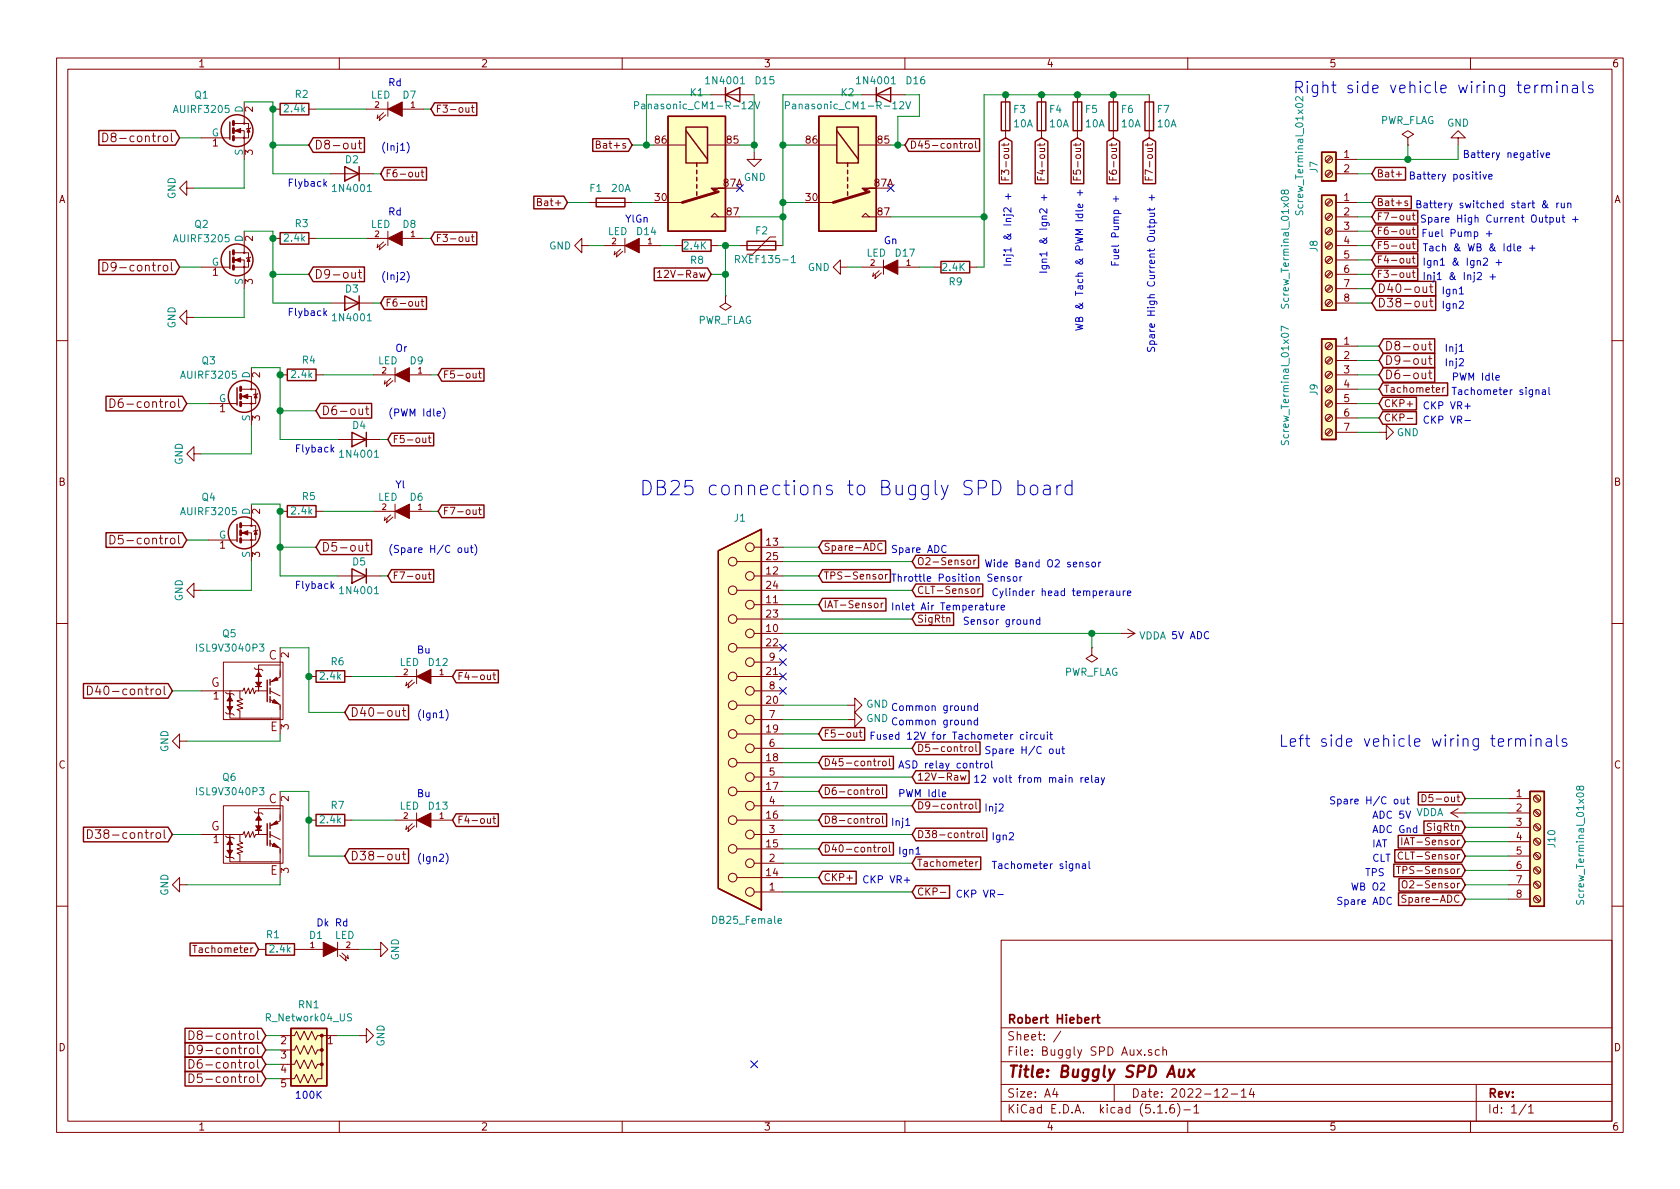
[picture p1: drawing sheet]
EESchema Schematic File Version 4
EELAYER 30 0
EELAYER END
$Descr A4 11693 8268
encoding utf-8
Sheet 1 1
Title "Buggly SPD Aux"
Date "2022-12-14"
Rev ""
Comp "Robert Hiebert"
Comment1 ""
Comment2 ""
Comment3 ""
Comment4 ""
$EndDescr
Text GLabel 6300 1000 2    50   Input ~ 0
D45-control
$Comp
L power:GND #PWR010
U 1 1
P 5250 1050
F 0 "#PWR010" H 5250 800 50  0001 C CNN
F 1 "GND" H 5255 877 50  0000 C CNN
F 2 "" H 5250 1050 50  0001 C CNN
F 3 "" H 5250 1050 50  0001 C CNN
	1    5250 1050
	1    0    0    -1  
$EndComp
Text GLabel 4400 1000 0    50   Input ~ 0
Bat+s
Text GLabel 3950 1400 0    50   Input ~ 0
Bat+
Text GLabel 4950 1900 0    50   Input ~ 0
12V-Raw
$Comp
L Device:R R8
U 1 1
P 4850 1700
F 0 "R8" V 4950 1650 50  0000 L CNN
F 1 "2.4K" V 4850 1600 50  0000 L CNN
F 2 "Resistor_THT:R_Axial_DIN0207_L6.3mm_D2.5mm_P10.16mm_Horizontal" V 4780 1700 50  0001 C CNN
F 3 "~" H 4850 1700 50  0001 C CNN
	1    4850 1700
	0    1    1    0   
$EndComp
$Comp
L Device:Fuse F1
U 1 1
P 4250 1400
F 0 "F1" V 4150 1250 50  0000 L CNN
F 1 "20A" V 4150 1400 50  0000 L CNN
F 2 "Buggly SPD Aux:01530008Z_Fuse_Holder" V 4180 1400 50  0001 C CNN
F 3 "~" H 4250 1400 50  0001 C CNN
	1    4250 1400
	0    1    1    0   
$EndComp
Wire Wire Line
	4100 1400 3950 1400
$Comp
L power:GND #PWR09
U 1 1
P 4100 1700
F 0 "#PWR09" H 4100 1450 50  0001 C CNN
F 1 "GND" V 4100 1500 50  0000 C CNN
F 2 "" H 4100 1700 50  0001 C CNN
F 3 "" H 4100 1700 50  0001 C CNN
	1    4100 1700
	0    1    1    0   
$EndComp
Text Notes 4350 1550 0    50   ~ 0
YlGn
NoConn ~ 5150 1300
NoConn ~ 6200 1300
$Comp
L Diode:1N4001 D15
U 1 1
P 5100 650
F 0 "D15" H 5250 750 50  0000 L CNN
F 1 "1N4001" H 4900 750 50  0000 L CNN
F 2 "Diode_THT:D_DO-41_SOD81_P10.16mm_Horizontal" H 5100 475 50  0001 C CNN
F 3 "http://www.vishay.com/docs/88503/1n4001.pdf" H 5100 650 50  0001 C CNN
	1    5100 650 
	1    0    0    -1  
$EndComp
Wire Wire Line
	4400 1400 4550 1400
Wire Wire Line
	4400 1000 4500 1000
$Comp
L Diode:1N4001 D16
U 1 1
P 6150 650
F 0 "D16" H 6300 750 50  0000 L CNN
F 1 "1N4001" H 5950 750 50  0000 L CNN
F 2 "Diode_THT:D_DO-41_SOD81_P10.16mm_Horizontal" H 6150 475 50  0001 C CNN
F 3 "http://www.vishay.com/docs/88503/1n4001.pdf" H 6150 650 50  0001 C CNN
	1    6150 650 
	1    0    0    -1  
$EndComp
Wire Wire Line
	6300 650  6400 650 
Connection ~ 4500 1000
Wire Wire Line
	4500 1000 4550 1000
Wire Wire Line
	5250 650  5250 1000
Wire Wire Line
	5150 1000 5250 1000
Connection ~ 5250 1000
Wire Wire Line
	5250 1000 5250 1050
Wire Wire Line
	4950 650  4500 650 
Wire Wire Line
	4500 650  4500 1000
Wire Wire Line
	6000 650  5450 650 
Wire Wire Line
	5450 650  5450 1000
Wire Wire Line
	5450 1000 5600 1000
Wire Wire Line
	5450 1000 5450 1400
Wire Wire Line
	5450 1400 5600 1400
Connection ~ 5450 1000
Wire Wire Line
	5150 1500 5450 1500
Connection ~ 5450 1400
Wire Wire Line
	5450 1400 5450 1500
Wire Wire Line
	5150 1700 5050 1700
Wire Wire Line
	4700 1700 4600 1700
Wire Wire Line
	4200 1700 4100 1700
$Comp
L Device:Fuse F3
U 1 1
P 7000 800
F 0 "F3" H 7050 850 50  0000 L CNN
F 1 "10A" H 7050 750 50  0000 L CNN
F 2 "Buggly SPD Aux:01530008Z_Fuse_Holder" V 6930 800 50  0001 C CNN
F 3 "~" H 7000 800 50  0001 C CNN
	1    7000 800 
	1    0    0    -1  
$EndComp
Text GLabel 7000 950  3    50   Input ~ 0
F3-out
Text GLabel 7250 950  3    50   Input ~ 0
F4-out
Text GLabel 7500 950  3    50   Input ~ 0
F5-out
Text Notes 7050 1850 1    50   ~ 0
Inj1 & Inj2 +
Text Notes 7300 1900 1    50   ~ 0
Ign1 & Ign2 +
Text Notes 7550 2300 1    50   ~ 0
WB & Tach & PWM Idle +
Wire Wire Line
	7000 650  6850 650 
Wire Wire Line
	6850 650  6850 1500
Wire Wire Line
	6200 1500 6850 1500
Connection ~ 7000 650 
$Comp
L V10-Ign-Inj-Drivers-V2-rescue:LED D7
U 1 1
P 2750 750
F 0 "D7" H 2850 850 50  0000 C CNN
F 1 "LED" H 2650 850 50  0000 C CNN
F 2 "LED_THT:LED_D5.0mm" H 2750 750 50  0001 C CNN
F 3 "" H 2750 750 50  0000 C CNN
	1    2750 750 
	1    0    0    -1  
$EndComp
$Comp
L Device:R R2
U 1 1
P 2050 750
F 0 "R2" V 2150 700 50  0000 C CNN
F 1 "2.4k" V 2050 750 50  0000 C CNN
F 2 "Resistor_THT:R_Axial_DIN0207_L6.3mm_D2.5mm_P10.16mm_Horizontal" V 1980 750 50  0001 C CNN
F 3 "" H 2050 750 50  0000 C CNN
	1    2050 750 
	0    -1   -1   0   
$EndComp
Text GLabel 2150 1000 2    60   Input ~ 0
D8-out
$Comp
L power:GND #PWR03
U 1 1
P 1350 1300
F 0 "#PWR03" H 1350 1050 50  0001 C CNN
F 1 "GND" H 1350 1150 50  0000 C CNN
F 2 "" H 1350 1300 50  0000 C CNN
F 3 "" H 1350 1300 50  0000 C CNN
	1    1350 1300
	0    1    1    0   
$EndComp
Wire Wire Line
	1700 1300 1700 1100
Wire Wire Line
	3000 750  2950 750 
$Comp
L V10-Ign-Inj-Drivers-V2-rescue:ISL9V3040P3 Q5
U 1 1
P 1850 4800
F 0 "Q5" H 1650 5200 50  0000 R CNN
F 1 "ISL9V3040P3" H 1850 5100 50  0000 R CNN
F 2 "Buggly Gruesome AuxTop:TO-220-3_Vertical_Wide" H 2050 4900 50  0001 C CNN
F 3 "" H 1850 4800 50  0000 C CNN
	1    1850 4800
	1    0    0    -1  
$EndComp
Text GLabel 2400 4950 2    60   Input ~ 0
D40-out
$Comp
L Device:R R6
U 1 1
P 2300 4700
F 0 "R6" V 2400 4650 50  0000 C CNN
F 1 "2.4k" V 2300 4700 50  0000 C CNN
F 2 "Resistor_THT:R_Axial_DIN0207_L6.3mm_D2.5mm_P10.16mm_Horizontal" V 2230 4700 50  0001 C CNN
F 3 "" H 2300 4700 50  0000 C CNN
	1    2300 4700
	0    -1   -1   0   
$EndComp
$Comp
L power:GND #PWR?
U 1 1
P 1300 5150
AR Path="/63777FB0/63B813B3" Ref="#PWR?"  Part="1" 
AR Path="/63B813B3" Ref="#PWR01"  Part="1" 
F 0 "#PWR01" H 1300 4900 50  0001 C CNN
F 1 "GND" H 1300 5000 50  0000 C CNN
F 2 "" H 1300 5150 50  0000 C CNN
F 3 "" H 1300 5150 50  0000 C CNN
	1    1300 5150
	0    1    1    0   
$EndComp
$Comp
L V10-Ign-Inj-Drivers-V2-rescue:LED D12
U 1 1
P 2950 4700
F 0 "D12" H 3050 4800 50  0000 C CNN
F 1 "LED" H 2850 4800 50  0000 C CNN
F 2 "LED_THT:LED_D5.0mm" H 2950 4700 50  0001 C CNN
F 3 "" H 2950 4700 50  0000 C CNN
	1    2950 4700
	1    0    0    -1  
$EndComp
Wire Wire Line
	1950 4500 2150 4500
Wire Wire Line
	2150 4500 2150 4700
Connection ~ 2150 4700
Wire Wire Line
	1950 5150 1950 5100
Text GLabel 1200 4800 0    60   Input ~ 0
D40-control
Wire Wire Line
	1700 700  1900 700 
Wire Wire Line
	1900 700  1900 750 
Connection ~ 1900 750 
Text GLabel 1250 950  0    60   Input ~ 0
D8-control
Wire Wire Line
	1400 950  1250 950 
$Comp
L V10-Ign-Inj-Drivers-V2-rescue:LED D8
U 1 1
P 2750 1650
F 0 "D8" H 2850 1750 50  0000 C CNN
F 1 "LED" H 2650 1750 50  0000 C CNN
F 2 "LED_THT:LED_D5.0mm" H 2750 1650 50  0001 C CNN
F 3 "" H 2750 1650 50  0000 C CNN
	1    2750 1650
	1    0    0    -1  
$EndComp
$Comp
L Device:R R3
U 1 1
P 2050 1650
F 0 "R3" V 2150 1600 50  0000 C CNN
F 1 "2.4k" V 2050 1650 50  0000 C CNN
F 2 "Resistor_THT:R_Axial_DIN0207_L6.3mm_D2.5mm_P10.16mm_Horizontal" V 1980 1650 50  0001 C CNN
F 3 "" H 2050 1650 50  0000 C CNN
	1    2050 1650
	0    -1   -1   0   
$EndComp
Text GLabel 2150 1900 2    60   Input ~ 0
D9-out
$Comp
L V10-Ign-Inj-Drivers-V2-rescue:AUIRF3205-RESCUE-V10_Ign-Inj_Drivers_V2 Q2
U 1 1
P 1600 1800
F 0 "Q2" H 1350 2050 50  0000 L CNN
F 1 "AUIRF3205" H 1200 1950 50  0000 L CNN
F 2 "Buggly Gruesome AuxTop:TO-220-3_Vertical_Wide" H 1800 1725 50  0001 L CIN
F 3 "" H 1600 1800 50  0000 L CNN
	1    1600 1800
	1    0    0    -1  
$EndComp
$Comp
L power:GND #PWR04
U 1 1
P 1350 2200
F 0 "#PWR04" H 1350 1950 50  0001 C CNN
F 1 "GND" H 1350 2050 50  0000 C CNN
F 2 "" H 1350 2200 50  0000 C CNN
F 3 "" H 1350 2200 50  0000 C CNN
	1    1350 2200
	0    1    1    0   
$EndComp
Wire Wire Line
	1700 2200 1700 2000
Wire Wire Line
	3000 1650 2950 1650
Wire Wire Line
	1700 1600 1900 1600
Wire Wire Line
	1900 1600 1900 1650
Connection ~ 1900 1650
Text GLabel 1250 1850 0    60   Input ~ 0
D9-control
Wire Wire Line
	1400 1850 1250 1850
$Comp
L V10-Ign-Inj-Drivers-V2-rescue:LED D9
U 1 1
P 2800 2600
F 0 "D9" H 2900 2700 50  0000 C CNN
F 1 "LED" H 2700 2700 50  0000 C CNN
F 2 "LED_THT:LED_D5.0mm" H 2800 2600 50  0001 C CNN
F 3 "" H 2800 2600 50  0000 C CNN
	1    2800 2600
	1    0    0    -1  
$EndComp
$Comp
L Device:R R4
U 1 1
P 2100 2600
F 0 "R4" V 2200 2550 50  0000 C CNN
F 1 "2.4k" V 2100 2600 50  0000 C CNN
F 2 "Resistor_THT:R_Axial_DIN0207_L6.3mm_D2.5mm_P10.16mm_Horizontal" V 2030 2600 50  0001 C CNN
F 3 "" H 2100 2600 50  0000 C CNN
	1    2100 2600
	0    -1   -1   0   
$EndComp
Text GLabel 2200 2850 2    60   Input ~ 0
D6-out
$Comp
L V10-Ign-Inj-Drivers-V2-rescue:AUIRF3205-RESCUE-V10_Ign-Inj_Drivers_V2 Q3
U 1 1
P 1650 2750
F 0 "Q3" H 1400 3000 50  0000 L CNN
F 1 "AUIRF3205" H 1250 2900 50  0000 L CNN
F 2 "Buggly Gruesome AuxTop:TO-220-3_Vertical_Wide" H 1850 2675 50  0001 L CIN
F 3 "" H 1650 2750 50  0000 L CNN
	1    1650 2750
	1    0    0    -1  
$EndComp
$Comp
L power:GND #PWR05
U 1 1
P 1400 3150
F 0 "#PWR05" H 1400 2900 50  0001 C CNN
F 1 "GND" H 1400 3000 50  0000 C CNN
F 2 "" H 1400 3150 50  0000 C CNN
F 3 "" H 1400 3150 50  0000 C CNN
	1    1400 3150
	0    1    1    0   
$EndComp
Wire Wire Line
	1750 3150 1750 2950
Wire Wire Line
	3050 2600 3000 2600
Wire Wire Line
	1750 2550 1950 2550
Wire Wire Line
	1950 2550 1950 2600
Connection ~ 1950 2600
Text GLabel 1300 2800 0    60   Input ~ 0
D6-control
Wire Wire Line
	1450 2800 1300 2800
$Comp
L V10-Ign-Inj-Drivers-V2-rescue:ISL9V3040P3 Q6
U 1 1
P 1850 5800
F 0 "Q6" H 1650 6200 50  0000 R CNN
F 1 "ISL9V3040P3" H 1850 6100 50  0000 R CNN
F 2 "Buggly Gruesome AuxTop:TO-220-3_Vertical_Wide" H 2050 5900 50  0001 C CNN
F 3 "" H 1850 5800 50  0000 C CNN
	1    1850 5800
	1    0    0    -1  
$EndComp
Text GLabel 2400 5950 2    60   Input ~ 0
D38-out
$Comp
L Device:R R7
U 1 1
P 2300 5700
F 0 "R7" V 2400 5650 50  0000 C CNN
F 1 "2.4k" V 2300 5700 50  0000 C CNN
F 2 "Resistor_THT:R_Axial_DIN0207_L6.3mm_D2.5mm_P10.16mm_Horizontal" V 2230 5700 50  0001 C CNN
F 3 "" H 2300 5700 50  0000 C CNN
	1    2300 5700
	0    -1   -1   0   
$EndComp
$Comp
L V10-Ign-Inj-Drivers-V2-rescue:LED D13
U 1 1
P 2950 5700
F 0 "D13" H 3050 5800 50  0000 C CNN
F 1 "LED" H 2850 5800 50  0000 C CNN
F 2 "LED_THT:LED_D5.0mm" H 2950 5700 50  0001 C CNN
F 3 "" H 2950 5700 50  0000 C CNN
	1    2950 5700
	1    0    0    -1  
$EndComp
Wire Wire Line
	1950 5500 2150 5500
Wire Wire Line
	2150 5500 2150 5700
Connection ~ 2150 5700
Wire Wire Line
	1950 6150 1950 6100
Text GLabel 1200 5800 0    60   Input ~ 0
D38-control
Text Notes 2900 5000 0    50   ~ 0
(Ign1)
Text Notes 2650 1050 0    50   ~ 0
(Inj1)
Text Notes 2900 6000 0    50   ~ 0
(Ign2)
Text Notes 2650 1950 0    50   ~ 0
(Inj2)
Text Notes 2700 2900 0    50   ~ 0
(PWM Idle)
Wire Wire Line
	2150 4950 2400 4950
Wire Wire Line
	2150 4700 2150 4950
Wire Wire Line
	2400 5950 2150 5950
Wire Wire Line
	2150 5700 2150 5950
$Comp
L Simulation_SPICE:DIODE D4
U 1 1
P 2500 3050
F 0 "D4" H 2500 3150 50  0000 C CNN
F 1 "1N4001" H 2500 2950 50  0000 C CNN
F 2 "Diode_THT:D_DO-41_SOD81_P10.16mm_Horizontal" H 2500 3050 50  0001 C CNN
F 3 "~" H 2500 3050 50  0001 C CNN
F 4 "Y" H 2500 3050 50  0001 L CNN "Spice_Netlist_Enabled"
F 5 "D" H 2500 3050 50  0001 L CNN "Spice_Primitive"
	1    2500 3050
	1    0    0    -1  
$EndComp
Wire Wire Line
	1950 3050 2350 3050
Wire Wire Line
	2700 3050 2650 3050
$Comp
L Simulation_SPICE:DIODE D3
U 1 1
P 2450 2100
F 0 "D3" H 2450 2200 50  0000 C CNN
F 1 "1N4001" H 2450 2000 50  0000 C CNN
F 2 "Diode_THT:D_DO-41_SOD81_P10.16mm_Horizontal" H 2450 2100 50  0001 C CNN
F 3 "~" H 2450 2100 50  0001 C CNN
F 4 "Y" H 2450 2100 50  0001 L CNN "Spice_Netlist_Enabled"
F 5 "D" H 2450 2100 50  0001 L CNN "Spice_Primitive"
	1    2450 2100
	1    0    0    -1  
$EndComp
Wire Wire Line
	1900 2100 2300 2100
Wire Wire Line
	2650 2100 2600 2100
$Comp
L Simulation_SPICE:DIODE D2
U 1 1
P 2450 1200
F 0 "D2" H 2450 1300 50  0000 C CNN
F 1 "1N4001" H 2450 1100 50  0000 C CNN
F 2 "Diode_THT:D_DO-41_SOD81_P10.16mm_Horizontal" H 2450 1200 50  0001 C CNN
F 3 "~" H 2450 1200 50  0001 C CNN
F 4 "Y" H 2450 1200 50  0001 L CNN "Spice_Netlist_Enabled"
F 5 "D" H 2450 1200 50  0001 L CNN "Spice_Primitive"
	1    2450 1200
	1    0    0    -1  
$EndComp
Wire Wire Line
	1900 1200 2300 1200
Wire Wire Line
	2650 1200 2600 1200
Wire Wire Line
	1950 2850 2200 2850
Wire Wire Line
	1950 2600 1950 2850
Wire Wire Line
	1950 2850 1950 3050
Connection ~ 1950 2850
Wire Wire Line
	1900 1000 2150 1000
Wire Wire Line
	1900 750  1900 1000
Wire Wire Line
	1900 1000 1900 1200
Connection ~ 1900 1000
Wire Wire Line
	1900 1900 2150 1900
Wire Wire Line
	1900 1650 1900 1900
Wire Wire Line
	1900 1900 1900 2100
Connection ~ 1900 1900
Text Notes 2000 2200 0    50   ~ 0
Flyback
Text Notes 2000 1300 0    50   ~ 0
Flyback
Text Notes 2050 3150 0    50   ~ 0
Flyback
$Comp
L Device:R R?
U 1 1
P 1950 6600
AR Path="/63777FB0/63B81551" Ref="R?"  Part="1" 
AR Path="/63B81551" Ref="R1"  Part="1" 
F 0 "R1" V 2050 6550 50  0000 C CNN
F 1 "2.4k" V 1950 6600 50  0000 C CNN
F 2 "Resistor_THT:R_Axial_DIN0207_L6.3mm_D2.5mm_P10.16mm_Horizontal" V 1880 6600 50  0001 C CNN
F 3 "" H 1950 6600 50  0000 C CNN
	1    1950 6600
	0    1    -1   0   
$EndComp
$Comp
L V10-Ign-Inj-Drivers-V2-rescue:LED D1
U 1 1
P 2300 6600
F 0 "D1" H 2400 6700 50  0000 C CNN
F 1 "LED" H 2200 6700 50  0000 C CNN
F 2 "LED_THT:LED_D5.0mm" H 2300 6600 50  0001 C CNN
F 3 "" H 2300 6600 50  0000 C CNN
	1    2300 6600
	-1   0    0    -1  
$EndComp
$Comp
L power:GND #PWR?
U 1 1
P 2600 6600
AR Path="/63777FB0/63B8155D" Ref="#PWR?"  Part="1" 
AR Path="/63B8155D" Ref="#PWR08"  Part="1" 
F 0 "#PWR08" H 2600 6350 50  0001 C CNN
F 1 "GND" H 2600 6450 50  0000 C CNN
F 2 "" H 2600 6600 50  0000 C CNN
F 3 "" H 2600 6600 50  0000 C CNN
	1    2600 6600
	0    -1   -1   0   
$EndComp
Text GLabel 1800 6600 0    50   Input ~ 0
Tachometer
$Comp
L Device:Polyfuse F2
U 1 1
P 5300 1700
F 0 "F2" V 5400 1650 50  0000 L CNN
F 1 "RXEF135-1" V 5200 1450 50  0000 L CNN
F 2 "Fuse:Fuse_Bourns_MF-RHT750" H 5350 1500 50  0001 L CNN
F 3 "~" H 5300 1700 50  0001 C CNN
	1    5300 1700
	0    -1   -1   0   
$EndComp
Wire Wire Line
	5450 1500 5450 1700
Connection ~ 5450 1500
Wire Wire Line
	5050 1900 5050 1700
Wire Wire Line
	4950 1900 5050 1900
Connection ~ 5050 1700
Wire Wire Line
	5050 1700 5000 1700
$Comp
L Device:Fuse F4
U 1 1
P 7250 800
F 0 "F4" H 7300 850 50  0000 L CNN
F 1 "10A" H 7300 750 50  0000 L CNN
F 2 "Buggly SPD Aux:01530008Z_Fuse_Holder" V 7180 800 50  0001 C CNN
F 3 "~" H 7250 800 50  0001 C CNN
	1    7250 800 
	1    0    0    -1  
$EndComp
$Comp
L Device:Fuse F5
U 1 1
P 7500 800
F 0 "F5" H 7550 850 50  0000 L CNN
F 1 "10A" H 7550 750 50  0000 L CNN
F 2 "Buggly SPD Aux:01530008Z_Fuse_Holder" V 7430 800 50  0001 C CNN
F 3 "~" H 7500 800 50  0001 C CNN
	1    7500 800 
	1    0    0    -1  
$EndComp
Connection ~ 7250 650 
Wire Wire Line
	7250 650  7500 650 
$Comp
L Connector:Screw_Terminal_01x08 J8
U 1 1
P 9250 1700
F 0 "J8" V 9350 1650 50  0000 L CNN
F 1 "Screw_Terminal_01x08" V 9550 1250 50  0000 L CNN
F 2 "Buggly SPD Aux:Phoenix_1729076_Rt" H 9250 1700 50  0001 C CNN
F 3 "~" H 9250 1700 50  0001 C CNN
	1    9250 1700
	-1   0    0    -1  
$EndComp
$Comp
L Connector:Screw_Terminal_01x02 J7
U 1 1
P 9250 1100
F 0 "J7" V 9350 1000 50  0000 L CNN
F 1 "Screw_Terminal_01x02" V 9450 700 50  0000 L CNN
F 2 "Buggly SPD Aux:Phoenix_1714955" H 9250 1100 50  0001 C CNN
F 3 "~" H 9250 1100 50  0001 C CNN
	1    9250 1100
	-1   0    0    -1  
$EndComp
Text GLabel 9550 1200 2    50   Input ~ 0
Bat+
Text GLabel 9550 1400 2    50   Input ~ 0
Bat+s
Text GLabel 9600 2700 2    50   Input ~ 0
Tachometer
Text GLabel 9600 2800 2    50   Input ~ 0
CKP+
Text GLabel 9600 2900 2    50   Input ~ 0
CKP-
$Comp
L power:GND #PWR021
U 1 1
P 9600 3000
F 0 "#PWR021" H 9600 2750 50  0001 C CNN
F 1 "GND" V 9600 2800 50  0000 C CNN
F 2 "" H 9600 3000 50  0001 C CNN
F 3 "" H 9600 3000 50  0001 C CNN
	1    9600 3000
	0    -1   1    0   
$EndComp
Wire Wire Line
	9550 1200 9450 1200
Wire Wire Line
	9550 1400 9450 1400
Wire Wire Line
	9550 1500 9450 1500
Wire Wire Line
	9550 1600 9450 1600
Wire Wire Line
	9550 1900 9450 1900
Wire Wire Line
	9550 2000 9450 2000
Wire Wire Line
	9550 2100 9450 2100
Text Notes 10800 1100 2    50   ~ 0
Battery negative
Text Notes 10400 1250 2    50   ~ 0
Battery positive
Text Notes 10950 1450 2    50   ~ 0
Battery switched start & run
Text Notes 10800 2750 2    50   ~ 0
Tachometer signal
Text GLabel 7750 950  3    50   Input ~ 0
F6-out
$Comp
L Device:Fuse F6
U 1 1
P 7750 800
F 0 "F6" H 7800 850 50  0000 L CNN
F 1 "10A" H 7800 750 50  0000 L CNN
F 2 "Buggly SPD Aux:01530008Z_Fuse_Holder" V 7680 800 50  0001 C CNN
F 3 "~" H 7750 800 50  0001 C CNN
	1    7750 800 
	1    0    0    -1  
$EndComp
Text Notes 7800 1850 1    50   ~ 0
Fuel Pump +
Wire Wire Line
	7500 650  7750 650 
Connection ~ 7500 650 
Text GLabel 9550 1700 2    50   Input ~ 0
F5-out
Wire Wire Line
	9450 1800 9550 1800
Text Notes 10400 1650 2    50   ~ 0
Fuel Pump +
Text GLabel 9550 1900 2    50   Input ~ 0
F3-out
Text GLabel 9550 1800 2    50   Input ~ 0
F4-out
Text GLabel 9600 2400 2    60   Input ~ 0
D8-out
Text GLabel 9600 2500 2    60   Input ~ 0
D9-out
Text Notes 9900 1950 0    50   ~ 0
Inj1 & Inj2 +
Text Notes 10200 2450 2    50   ~ 0
Inj1
Text Notes 10200 2550 2    50   ~ 0
Inj2
Text Notes 9900 1850 0    50   ~ 0
Ign1 & Ign2 +
Text GLabel 9550 2000 2    60   Input ~ 0
D40-out
Text GLabel 9550 2100 2    60   Input ~ 0
D38-out
Text Notes 10200 2050 2    50   ~ 0
Ign1
Text Notes 10200 2150 2    50   ~ 0
Ign2
Text GLabel 10200 5850 0    50   Input ~ 0
IAT-Sensor
Text GLabel 10200 5950 0    50   Input ~ 0
CLT-Sensor
Text GLabel 10200 6050 0    50   Input ~ 0
TPS-Sensor
Text GLabel 10200 5750 0    50   Input ~ 0
SigRtn
Text GLabel 10200 6150 0    50   Input ~ 0
O2-Sensor
Wire Wire Line
	10200 5650 10500 5650
Wire Wire Line
	10200 5750 10500 5750
Wire Wire Line
	10200 5850 10500 5850
Wire Wire Line
	10200 5950 10500 5950
Wire Wire Line
	10200 6150 10500 6150
Wire Wire Line
	9600 2900 9450 2900
Wire Wire Line
	9600 2800 9450 2800
Wire Wire Line
	9600 2700 9450 2700
Wire Wire Line
	9600 2600 9450 2600
Wire Wire Line
	9600 2500 9450 2500
Wire Wire Line
	9600 2400 9450 2400
Text Notes 9550 5900 0    50   ~ 0
IAT
Text Notes 9550 6000 0    50   ~ 0
CLT
Text Notes 9550 5800 0    50   ~ 0
ADC Gnd
Text Notes 9500 6100 0    50   ~ 0
TPS
Text Notes 9550 5700 0    50   ~ 0
ADC 5V
Text Notes 9400 6200 0    50   ~ 0
WB O2
Text Notes 10250 2850 2    50   ~ 0
CKP VR+
Text Notes 10250 2950 2    50   ~ 0
CKP VR-
Text GLabel 8000 950  3    50   Input ~ 0
F7-out
$Comp
L Device:Fuse F7
U 1 1
P 8000 800
F 0 "F7" H 8050 850 50  0000 L CNN
F 1 "10A" H 8050 750 50  0000 L CNN
F 2 "Buggly SPD Aux:01530008Z_Fuse_Holder" V 7930 800 50  0001 C CNN
F 3 "~" H 8000 800 50  0001 C CNN
	1    8000 800 
	1    0    0    -1  
$EndComp
Wire Wire Line
	7750 650  8000 650 
Connection ~ 7750 650 
Text Notes 8050 2450 1    50   ~ 0
Spare High Current Output +
Text GLabel 3000 750  2    50   Input ~ 0
F3-out
Text GLabel 2650 1200 2    50   Input ~ 0
F6-out
Text GLabel 3000 1650 2    50   Input ~ 0
F3-out
Text GLabel 2650 2100 2    50   Input ~ 0
F6-out
Text GLabel 3150 4700 2    50   Input ~ 0
F4-out
Text GLabel 3150 5700 2    50   Input ~ 0
F4-out
Wire Wire Line
	2500 6600 2600 6600
$Comp
L power:VDDA #PWR?
U 1 1
P 10200 5650
AR Path="/63777FB0/63B81655" Ref="#PWR?"  Part="1" 
AR Path="/63B81655" Ref="#PWR023"  Part="1" 
F 0 "#PWR023" H 10200 5500 50  0001 C CNN
F 1 "VDDA" V 10200 5800 50  0000 L CNN
F 2 "" H 10200 5650 50  0001 C CNN
F 3 "" H 10200 5650 50  0001 C CNN
	1    10200 5650
	0    -1   -1   0   
$EndComp
Text GLabel 9600 2600 2    60   Input ~ 0
D6-out
Text Notes 10450 2650 2    50   ~ 0
PWM Idle
Wire Wire Line
	10200 6050 10500 6050
Wire Wire Line
	9450 1700 9550 1700
$Comp
L power:PWR_FLAG #FLG03
U 1 1
P 9800 1000
F 0 "#FLG03" H 9800 1075 50  0001 C CNN
F 1 "PWR_FLAG" H 9800 1173 50  0000 C CNN
F 2 "" H 9800 1000 50  0001 C CNN
F 3 "~" H 9800 1000 50  0001 C CNN
	1    9800 1000
	-1   0    0    -1  
$EndComp
Wire Wire Line
	9800 1000 9800 1100
Connection ~ 9800 1100
Wire Wire Line
	9800 1100 9450 1100
$Comp
L power:PWR_FLAG #FLG01
U 1 1
P 5050 2050
F 0 "#FLG01" H 5050 2125 50  0001 C CNN
F 1 "PWR_FLAG" H 5050 2223 50  0000 C CNN
F 2 "" H 5050 2050 50  0001 C CNN
F 3 "~" H 5050 2050 50  0001 C CNN
	1    5050 2050
	-1   0    0    1   
$EndComp
Wire Wire Line
	5050 2050 5050 1900
Connection ~ 5050 1900
Text GLabel 3050 2600 2    50   Input ~ 0
F5-out
Text GLabel 2700 3050 2    50   Input ~ 0
F5-out
$Comp
L power:GND #PWR022
U 1 1
P 10150 1000
F 0 "#PWR022" H 10150 750 50  0001 C CNN
F 1 "GND" H 10150 850 50  0000 C CNN
F 2 "" H 10150 1000 50  0000 C CNN
F 3 "" H 10150 1000 50  0000 C CNN
	1    10150 1000
	1    0    0    1   
$EndComp
Wire Wire Line
	10150 1000 10150 1100
Wire Wire Line
	10150 1100 9800 1100
Wire Wire Line
	6200 1000 6250 1000
Wire Wire Line
	6250 1000 6250 800 
Wire Wire Line
	6250 800  6400 800 
Wire Wire Line
	6400 800  6400 650 
Connection ~ 6250 1000
Wire Wire Line
	6250 1000 6300 1000
$Comp
L power:GND #PWR02
U 1 1
P 1300 6150
F 0 "#PWR02" H 1300 5900 50  0001 C CNN
F 1 "GND" H 1300 6000 50  0000 C CNN
F 2 "" H 1300 6150 50  0000 C CNN
F 3 "" H 1300 6150 50  0000 C CNN
	1    1300 6150
	0    1    1    0   
$EndComp
$Comp
L Connector:Screw_Terminal_01x07 J9
U 1 1
P 9250 2700
F 0 "J9" V 9350 2650 50  0000 L CNN
F 1 "Screw_Terminal_01x07" V 9550 2300 50  0000 L CNN
F 2 "Buggly SPD Aux:Phoenix_1729063_Rt" H 9250 2700 50  0001 C CNN
F 3 "~" H 9250 2700 50  0001 C CNN
	1    9250 2700
	-1   0    0    -1  
$EndComp
Text GLabel 9550 1600 2    50   Input ~ 0
F6-out
Text Notes 10700 1750 2    50   ~ 0
Tach & WB & Idle +
Wire Wire Line
	9450 3000 9600 3000
$Comp
L V10-Ign-Inj-Drivers-V2-rescue:AUIRF3205-RESCUE-V10_Ign-Inj_Drivers_V2 Q1
U 1 1
P 1600 900
F 0 "Q1" H 1350 1150 50  0000 L CNN
F 1 "AUIRF3205" H 1200 1050 50  0000 L CNN
F 2 "Buggly Gruesome AuxTop:TO-220-3_Vertical_Wide" H 1800 825 50  0001 L CIN
F 3 "" H 1600 900 50  0000 L CNN
	1    1600 900 
	1    0    0    -1  
$EndComp
Wire Wire Line
	1350 1300 1700 1300
Wire Wire Line
	1350 2200 1700 2200
Wire Wire Line
	1400 3150 1750 3150
Wire Wire Line
	1300 6150 1950 6150
Wire Wire Line
	1200 5800 1400 5800
Wire Wire Line
	1300 5150 1950 5150
Wire Wire Line
	1200 4800 1400 4800
Wire Wire Line
	2750 4700 2450 4700
Wire Wire Line
	2750 5700 2450 5700
Wire Wire Line
	2250 2600 2600 2600
Wire Wire Line
	2200 1650 2550 1650
Wire Wire Line
	2200 750  2550 750 
Text Notes 9000 650  0    79   ~ 0
Right side vehicle wiring terminals
Text Notes 8900 5200 0    79   ~ 0
Left side vehicle wiring terminals
$Comp
L V10-Ign-Inj-Drivers-V2-rescue:LED D14
U 1 1
P 4400 1700
F 0 "D14" H 4500 1800 50  0000 C CNN
F 1 "LED" H 4300 1800 50  0000 C CNN
F 2 "LED_THT:LED_D5.0mm" H 4400 1700 50  0001 C CNN
F 3 "" H 4400 1700 50  0000 C CNN
	1    4400 1700
	1    0    0    -1  
$EndComp
$Comp
L V10-Ign-Inj-Drivers-V2-rescue:LED D17
U 1 1
P 6200 1850
F 0 "D17" H 6300 1950 50  0000 C CNN
F 1 "LED" H 6100 1950 50  0000 C CNN
F 2 "LED_THT:LED_D5.0mm" H 6200 1850 50  0001 C CNN
F 3 "" H 6200 1850 50  0000 C CNN
	1    6200 1850
	1    0    0    -1  
$EndComp
Wire Wire Line
	6850 1850 6800 1850
Wire Wire Line
	6000 1850 5900 1850
Wire Wire Line
	6500 1850 6400 1850
$Comp
L power:GND #PWR015
U 1 1
P 5900 1850
F 0 "#PWR015" H 5900 1600 50  0001 C CNN
F 1 "GND" V 5900 1650 50  0000 C CNN
F 2 "" H 5900 1850 50  0001 C CNN
F 3 "" H 5900 1850 50  0001 C CNN
	1    5900 1850
	0    1    1    0   
$EndComp
$Comp
L Device:R R9
U 1 1
P 6650 1850
F 0 "R9" V 6750 1800 50  0000 L CNN
F 1 "2.4K" V 6650 1750 50  0000 L CNN
F 2 "Resistor_THT:R_Axial_DIN0207_L6.3mm_D2.5mm_P10.16mm_Horizontal" V 6580 1850 50  0001 C CNN
F 3 "~" H 6650 1850 50  0001 C CNN
	1    6650 1850
	0    1    1    0   
$EndComp
Wire Wire Line
	6850 1850 6850 1500
Connection ~ 6850 1500
$Comp
L power:GND #PWR?
U 1 1
P 2500 7200
AR Path="/63777FB0/63B81735" Ref="#PWR?"  Part="1" 
AR Path="/63B81735" Ref="#PWR07"  Part="1" 
F 0 "#PWR07" H 2500 6950 50  0001 C CNN
F 1 "GND" H 2500 7050 50  0000 C CNN
F 2 "" H 2500 7200 50  0000 C CNN
F 3 "" H 2500 7200 50  0000 C CNN
	1    2500 7200
	0    -1   -1   0   
$EndComp
Text GLabel 1850 7300 0    60   Input ~ 0
D9-control
Text GLabel 1850 7400 0    60   Input ~ 0
D6-control
Wire Wire Line
	2350 7200 2500 7200
Wire Wire Line
	1950 7300 1850 7300
Wire Wire Line
	1950 7400 1850 7400
Text Notes 2050 7650 0    50   ~ 0
100K
Text GLabel 6350 3900 2    50   Input ~ 0
O2-Sensor
Text GLabel 6350 4300 2    50   Input ~ 0
SigRtn
$Comp
L power:GND #PWR013
U 1 1
P 5900 5000
F 0 "#PWR013" H 5900 4750 50  0001 C CNN
F 1 "GND" V 5905 4872 50  0000 R CNN
F 2 "" H 5900 5000 50  0001 C CNN
F 3 "" H 5900 5000 50  0001 C CNN
	1    5900 5000
	0    -1   -1   0   
$EndComp
Text GLabel 6350 5400 2    50   Input ~ 0
12V-Raw
Wire Wire Line
	5450 5900 5700 5900
Wire Wire Line
	5450 5500 5700 5500
Wire Wire Line
	5450 6100 5700 6100
Wire Wire Line
	5450 5100 5700 5100
Wire Wire Line
	5450 5700 5700 5700
Wire Wire Line
	5450 4100 6350 4100
Wire Wire Line
	5450 5600 6350 5600
Wire Wire Line
	5450 5800 6350 5800
Wire Wire Line
	5450 6200 6350 6200
Wire Wire Line
	5450 6000 6350 6000
Wire Wire Line
	5450 5400 6350 5400
Text GLabel 5700 5700 2    50   Input ~ 0
D8-control
$Comp
L power:GND #PWR012
U 1 1
P 5900 4900
F 0 "#PWR012" H 5900 4650 50  0001 C CNN
F 1 "GND" V 5905 4772 50  0000 R CNN
F 2 "" H 5900 4900 50  0001 C CNN
F 3 "" H 5900 4900 50  0001 C CNN
	1    5900 4900
	0    -1   -1   0   
$EndComp
Text Notes 4450 3450 0    100  ~ 0
DB25 connections to Buggly SPD board
Text GLabel 6350 5600 2    50   Input ~ 0
D9-control
Text GLabel 5700 5500 2    50   Input ~ 0
D6-control
Text GLabel 5700 5300 2    50   Input ~ 0
D45-control
Text GLabel 6350 6000 2    50   Input ~ 0
Tachometer
Text GLabel 5700 5900 2    50   Input ~ 0
D40-control
Text GLabel 6350 5800 2    50   Input ~ 0
D38-control
Text GLabel 6350 6200 2    50   Input ~ 0
CKP-
Text Notes 7700 5450 2    50   ~ 0
12 volt from main relay
Text Notes 6200 5750 0    50   ~ 0
Inj1
Text Notes 6850 5650 0    50   ~ 0
Inj2
Text Notes 6250 5550 0    50   ~ 0
PWM Idle
Text Notes 6250 5350 0    50   ~ 0
ASD relay control
Text Notes 6900 6050 0    50   ~ 0
Tachometer signal
Text Notes 6250 5950 0    50   ~ 0
Ign1
Text Notes 6900 5850 0    50   ~ 0
Ign2
Text Notes 6650 6250 0    50   ~ 0
CKP VR-
Text Notes 6200 4950 0    50   ~ 0
Common ground
Text Notes 6200 5050 0    50   ~ 0
Common ground
Text Notes 6700 4350 0    50   ~ 0
Sensor ground
Text Notes 6850 3950 0    50   ~ 0
Wide Band O2 sensor
Text Notes 6900 4150 0    50   ~ 0
Cylinder head temperaure
Text Notes 6200 4250 0    50   ~ 0
Inlet Air Temperature
Wire Wire Line
	5450 4300 6350 4300
Text GLabel 6350 4100 2    50   Input ~ 0
CLT-Sensor
Text GLabel 5700 4200 2    50   Input ~ 0
IAT-Sensor
Text Notes 8150 4450 0    50   ~ 0
5V ADC
Wire Wire Line
	5450 3900 6350 3900
$Comp
L power:VDDA #PWR011
U 1 1
P 7800 4400
F 0 "#PWR011" H 7800 4250 50  0001 C CNN
F 1 "VDDA" V 7815 4528 50  0000 L CNN
F 2 "" H 7800 4400 50  0001 C CNN
F 3 "" H 7800 4400 50  0001 C CNN
	1    7800 4400
	0    1    1    0   
$EndComp
Text GLabel 5700 5100 2    50   Input ~ 0
F5-out
Wire Wire Line
	5700 5300 5450 5300
Text GLabel 5700 6100 2    50   Input ~ 0
CKP+
Text Notes 6000 6150 0    50   ~ 0
CKP VR+
Text Notes 6050 5150 0    50   ~ 0
Fused 12V for Tachometer circuit
Wire Wire Line
	7000 650  7250 650 
Text GLabel 1850 7200 0    60   Input ~ 0
D8-control
Wire Wire Line
	1950 7200 1850 7200
Wire Wire Line
	5700 4000 5450 4000
Wire Wire Line
	5700 4200 5450 4200
NoConn ~ 5450 4700
NoConn ~ 5450 4800
Text GLabel 9550 1500 2    50   Input ~ 0
F7-out
Text Notes 11000 1550 2    50   ~ 0
Spare High Current Output +
$Comp
L power:PWR_FLAG #FLG0101
U 1 1
P 7600 4500
F 0 "#FLG0101" H 7600 4575 50  0001 C CNN
F 1 "PWR_FLAG" H 7600 4673 50  0000 C CNN
F 2 "" H 7600 4500 50  0001 C CNN
F 3 "~" H 7600 4500 50  0001 C CNN
	1    7600 4500
	-1   0    0    1   
$EndComp
$Comp
L Panasonic~CM1-R-12V:Panasonic_CM1-R-12V K1
U 1 1
P 4850 1200
F 0 "K1" V 4283 1200 50  0000 C CNN
F 1 "Panasonic_CM1-R-12V" V 4374 1200 50  0000 C CNN
F 2 "Buggly SPD Aux:VCF4-1000" H 5990 1160 50  0001 C CNN
F 3 "" H 4850 1200 50  0001 C CNN
	1    4850 1200
	0    1    1    0   
$EndComp
$Comp
L Panasonic~CM1-R-12V:Panasonic_CM1-R-12V K2
U 1 1
P 5900 1200
F 0 "K2" V 5333 1200 50  0000 C CNN
F 1 "Panasonic_CM1-R-12V" V 5424 1200 50  0000 C CNN
F 2 "Buggly SPD Aux:VCF4-1000" H 7040 1160 50  0001 C CNN
F 3 "" H 5900 1200 50  0001 C CNN
	1    5900 1200
	0    1    1    0   
$EndComp
$Comp
L Connector:DB25_Female J1
U 1 1
P 5150 5000
F 0 "J1" H 5150 3600 50  0000 C CNN
F 1 "DB25_Female" H 5100 6400 50  0000 C CNN
F 2 "Connector_Dsub:DSUB-25_Female_Horizontal_P2.77x2.84mm_EdgePinOffset4.94mm_Housed_MountingHolesOffset7.48mm" H 5150 5000 50  0001 C CNN
F 3 " ~" H 5150 5000 50  0001 C CNN
	1    5150 5000
	-1   0    0    1   
$EndComp
Wire Wire Line
	5450 4400 7600 4400
Wire Wire Line
	7600 4500 7600 4400
Connection ~ 7600 4400
Wire Wire Line
	7600 4400 7800 4400
Wire Wire Line
	5450 5000 5900 5000
Wire Wire Line
	5450 4900 5900 4900
NoConn ~ 5450 4600
NoConn ~ 5450 4500
NoConn ~ 5250 7400
$Comp
L V10-Ign-Inj-Drivers-V2-rescue:LED D6
U 1 1
P 2800 3550
F 0 "D6" H 2900 3650 50  0000 C CNN
F 1 "LED" H 2700 3650 50  0000 C CNN
F 2 "LED_THT:LED_D5.0mm" H 2800 3550 50  0001 C CNN
F 3 "" H 2800 3550 50  0000 C CNN
	1    2800 3550
	1    0    0    -1  
$EndComp
$Comp
L Device:R R5
U 1 1
P 2100 3550
F 0 "R5" V 2200 3500 50  0000 C CNN
F 1 "2.4k" V 2100 3550 50  0000 C CNN
F 2 "Resistor_THT:R_Axial_DIN0207_L6.3mm_D2.5mm_P10.16mm_Horizontal" V 2030 3550 50  0001 C CNN
F 3 "" H 2100 3550 50  0000 C CNN
	1    2100 3550
	0    -1   -1   0   
$EndComp
Text GLabel 2200 3800 2    60   Input ~ 0
D5-out
$Comp
L V10-Ign-Inj-Drivers-V2-rescue:AUIRF3205-RESCUE-V10_Ign-Inj_Drivers_V2 Q4
U 1 1
P 1650 3700
F 0 "Q4" H 1400 3950 50  0000 L CNN
F 1 "AUIRF3205" H 1250 3850 50  0000 L CNN
F 2 "Buggly Gruesome AuxTop:TO-220-3_Vertical_Wide" H 1850 3625 50  0001 L CIN
F 3 "" H 1650 3700 50  0000 L CNN
	1    1650 3700
	1    0    0    -1  
$EndComp
$Comp
L power:GND #PWR06
U 1 1
P 1400 4100
F 0 "#PWR06" H 1400 3850 50  0001 C CNN
F 1 "GND" H 1400 3950 50  0000 C CNN
F 2 "" H 1400 4100 50  0000 C CNN
F 3 "" H 1400 4100 50  0000 C CNN
	1    1400 4100
	0    1    1    0   
$EndComp
Wire Wire Line
	1750 4100 1750 3900
Wire Wire Line
	3050 3550 3000 3550
Wire Wire Line
	1750 3500 1950 3500
Wire Wire Line
	1950 3500 1950 3550
Connection ~ 1950 3550
Text GLabel 1300 3750 0    60   Input ~ 0
D5-control
Wire Wire Line
	1450 3750 1300 3750
Text Notes 2700 3850 0    50   ~ 0
(Spare H/C out)
$Comp
L Simulation_SPICE:DIODE D5
U 1 1
P 2500 4000
F 0 "D5" H 2500 4100 50  0000 C CNN
F 1 "1N4001" H 2500 3900 50  0000 C CNN
F 2 "Diode_THT:D_DO-41_SOD81_P10.16mm_Horizontal" H 2500 4000 50  0001 C CNN
F 3 "~" H 2500 4000 50  0001 C CNN
F 4 "Y" H 2500 4000 50  0001 L CNN "Spice_Netlist_Enabled"
F 5 "D" H 2500 4000 50  0001 L CNN "Spice_Primitive"
	1    2500 4000
	1    0    0    -1  
$EndComp
Wire Wire Line
	1950 4000 2350 4000
Wire Wire Line
	2700 4000 2650 4000
Wire Wire Line
	1950 3800 2200 3800
Wire Wire Line
	1950 3550 1950 3800
Wire Wire Line
	1950 3800 1950 4000
Connection ~ 1950 3800
Text Notes 2050 4100 0    50   ~ 0
Flyback
Text GLabel 3050 3550 2    50   Input ~ 0
F7-out
Text GLabel 2700 4000 2    50   Input ~ 0
F7-out
Wire Wire Line
	1400 4100 1750 4100
Wire Wire Line
	2250 3550 2600 3550
Text Notes 6200 4050 0    50   ~ 0
Throttle Position Sensor
Text GLabel 5700 4000 2    50   Input ~ 0
TPS-Sensor
Text Notes 6200 3850 0    50   ~ 0
Spare ADC
Text GLabel 5700 3800 2    50   Input ~ 0
Spare-ADC
Text GLabel 6350 5200 2    50   Input ~ 0
D5-control
Text Notes 6850 5250 0    50   ~ 0
Spare H/C out
Wire Wire Line
	5700 3800 5450 3800
Wire Wire Line
	6350 5200 5450 5200
$Comp
L Device:R_Network04_US RN1
U 1 1
P 2150 7400
F 0 "RN1" V 1733 7400 50  0000 C CNN
F 1 "R_Network04_US" V 1824 7400 50  0000 C CNN
F 2 "Resistor_THT:R_Array_SIP5" V 2425 7400 50  0001 C CNN
F 3 "http://www.vishay.com/docs/31509/csc.pdf" H 2150 7400 50  0001 C CNN
	1    2150 7400
	0    1    1    0   
$EndComp
Text GLabel 1850 7500 0    60   Input ~ 0
D5-control
Wire Wire Line
	1850 7500 1950 7500
Text Notes 6150 1700 0    50   ~ 0
Gn
Text Notes 2700 600  0    50   ~ 0
Rd
Text Notes 2700 1500 0    50   ~ 0
Rd
Text Notes 2750 3400 0    50   ~ 0
Yl
Text Notes 2750 2450 0    50   ~ 0
Or
Text Notes 2900 5550 0    50   ~ 0
Bu
Text Notes 2900 4550 0    50   ~ 0
Bu
Text Notes 2200 6450 0    50   ~ 0
Dk Rd
$Comp
L Connector:Screw_Terminal_01x08 J10
U 1 1
P 10700 5850
F 0 "J10" V 10800 5800 50  0000 L CNN
F 1 "Screw_Terminal_01x08" V 11000 5400 50  0000 L CNN
F 2 "Buggly SPD Aux:Phoenix_1729076" H 10700 5850 50  0001 C CNN
F 3 "~" H 10700 5850 50  0001 C CNN
	1    10700 5850
	1    0    0    -1  
$EndComp
Text GLabel 10200 6250 0    50   Input ~ 0
Spare-ADC
Text GLabel 10200 5550 0    50   Input ~ 0
D5-out
Wire Wire Line
	10500 5550 10200 5550
Wire Wire Line
	10500 6250 10200 6250
Text Notes 9300 6300 0    50   ~ 0
Spare ADC
Text Notes 9250 5600 0    50   ~ 0
Spare H/C out
$EndSCHEMATC
